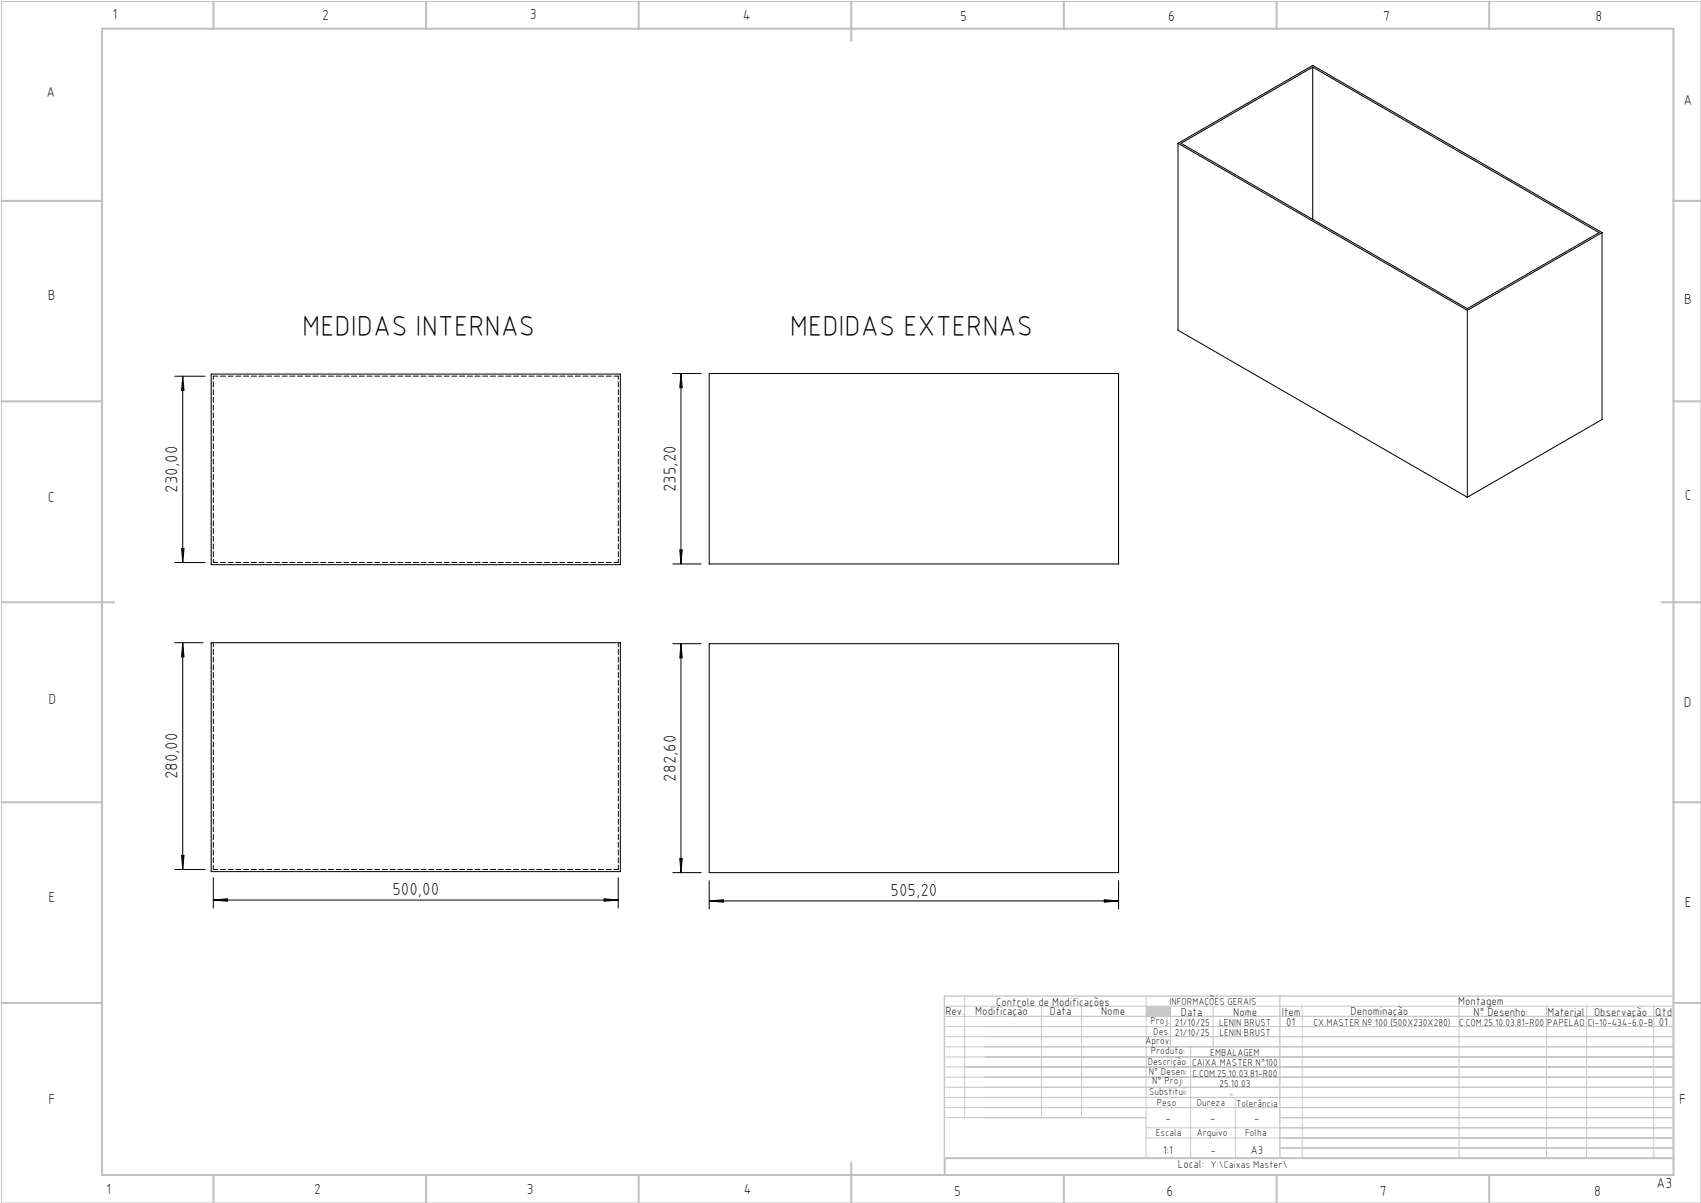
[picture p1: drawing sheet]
<svg xmlns="http://www.w3.org/2000/svg" width="420mm" height="297mm" viewBox="0 0 420 297" stroke-linecap="round" stroke-linejoin="round" font-family="sans-serif">
<path d="M.4 .4h419.6v296.6h-419.6z" fill="none" stroke="#c0c0c0" stroke-width=".25"/>
<g fill="none" stroke="#c0c0c0" stroke-width=".5">
<path d="M25.2 7.1h388v283h-388zM52.7 .4v6.7M105.2 .4v6.7M157.7 .4v6.7M210.2 .4v9.7M262.7 .4v6.7M315.2 .4v6.7M367.7 .4v6.7M.4 49.6h24.8M413.2 49.6h6.8M.4 99.1h24.8M413.2 99.1h6.8"/>
<path d="M.4 148.7h27.8M410.2 148.7h9.8M.4 198.1h24.8M413.2 198.1h6.8M.4 247.6h24.8M413.2 247.6h6.8M52.7 290.1v6.9M105.2 290.1v6.9M157.7 290.1v6.9M210.2 287.1v9.9M262.7 290.1v6.9M315.2 290.1v6.9"/>
<path d="M367.7 290.1v6.9M413.2 285.9h-179.9v4.2"/>
</g>
<g fill="none" stroke="#c3c8d2" stroke-width=".25">
<path d="M233.2 250.9h180M233.2 248.4h180M233.2 253.4h180M233.2 255.9h180M233.2 258.4h180M238.2 245.9v30M257.1 248.4v27.5M267.1 248.4v27.5M283 245.9v40M289 248.4v10M294 258.4v27.5M299.5 248.4v10"/>
<path d="M321.5 248.4v37.5M360.3 248.4v37.5M381.8 248.4v37.5M391.8 248.4v37.5M408.3 248.4v37.5M233.2 260.9h180M233.2 263.4h180M233.2 265.9h180M233.2 268.4h180M233.2 270.9h180M233.2 273.4h180M233.2 275.9h49.8"/>
<path d="M283 278.4h130.2M305 270.9v15M316 275.9h97.2M283 280.9h130.2M316 283.4h97.2"/>
</g>
<path d="M233.2 245.9h180v40h-180zM316 245.9v40" fill="none" stroke="#c3c8d2" stroke-width=".35"/>
<path d="M283 248.4h6v2.5h-6z" fill-rule="evenodd" fill="#c3c8d2"/>
<g fill="none" stroke="#000" stroke-width=".25">
<path d="M324.1 16.6v37.5M290.9 35.4v46.1l71.4 41.3M290.9 35.4l71.4 41.2M290.9 35.4l33.2-19.2 71.5 41.2M291.6 35.4l32.5-18.8 70.7 40.8-32.5 18.8zM395.6 57.4l-33.3 19.2M395.6 57.4v46.2l-33.3 19.2M362.3 76.6v46.2M43.1 92.9h7.6M45.1 92.9l.3 3.5h-.6zM45.1 92.9v46M52.1 92.4h101.1v47h-101.1z"/>
<path d="M166.1 92.2h7M168.1 92.2v47M168.1 92.2l.4 3.5h-.6zM175.1 92.2h101.1v47h-101.1zM43.1 138.9h7.6M44.8 135.4h.6l-.3 3.5zM166.1 139.2h7M167.9 135.7h.6l-.4 3.5zM43.1 158.7h7M45.1 158.7l.3 3.5h-.6zM45.1 158.7v56M52.1 158.7h101.1v56.5h-101.1z"/>
<path d="M166.1 158.9h7M168.1 158.9v56.5M168.1 158.9l.4 3.5h-.6zM175.1 158.9h101.1v56.5h-101.1zM43.1 214.7h7.6M44.8 211.2h.6l-.3 3.5zM52.7 216.7v7.5M152.6 216.7v7.5M166.1 215.4h7M167.9 211.9h.6l-.4 3.5zM175.1 217.4v7M276.2 217.4v7"/>
<path d="M52.7 222.2l3.5-.3v.6zM52.7 222.2h99.9M149.2 221.9l3.4 .3-3.4 .3zM175.1 222.4l3.5-.3v.6zM175.1 222.4h101.1M272.7 222.1l3.5 .3-3.5 .3z"/>
</g>
<g fill="#000">
<path d="M44.8 135.4h.6l-.3 3.5zM45.1 92.9l.3 3.5h-.6zM167.9 135.7h.6l-.4 3.5zM168.1 92.2l.4 3.5h-.6z"/>
<path d="M45.1 158.7l.3 3.5h-.6zM44.8 211.2h.6l-.3 3.5zM168.1 158.9l.4 3.5h-.6zM167.9 211.9h.6l-.4 3.5z"/>
<path d="M52.7 222.2l3.5-.3v.6zM149.2 221.9l3.4 .3-3.4 .3zM175.1 222.4l3.5-.3v.6zM272.7 222.1l3.5 .3-3.5 .3z"/>
</g>
<path d="M52.7 158.7v56M152.7 158.7v56" fill="none" stroke="#000" stroke-width=".25" stroke-dasharray="1.3 .6" stroke-dashoffset=".3"/>
<path d="M52.7 92.9h100M152.7 138.9h-100M52.7 214.7h100" fill="none" stroke="#000" stroke-width=".25" stroke-dasharray="1.3 .6" stroke-dashoffset=".2"/>
<path d="M152.7 92.9v46M52.7 138.9v-46" fill="none" stroke="#000" stroke-width=".25" stroke-dasharray="1.3 .6" stroke-dashoffset=".5"/>
<g font-size="7.1">
<text x="74.6" y="82.9">MEDIDAS INTERNAS</text>
<text x="195" y="82.9">MEDIDAS EXTERNAS</text>
</g>
<g font-size="4.3">
<text x="43.9" y="121.6" transform="rotate(-90 43.9 121.6)">230,00</text>
<text x="166.9" y="121.5" transform="rotate(-90 166.9 121.5)">235,20</text>
<text x="43.9" y="192.4" transform="rotate(-90 43.9 192.4)">280,00</text>
<text x="166.9" y="192.9" transform="rotate(-90 166.9 192.9)">282,60</text>
<text x="96.9" y="220.9">500,00</text>
<text x="219.9" y="221.1">505,20</text>
</g>
<g font-size="3.6">
<text x="27.8" y="4.8">1</text>
<text x="79.5" y="4.9">2</text>
<text x="130.8" y="4.8">3</text>
<text x="183.4" y="4.9">4</text>
<text x="237.1" y="5.1">5</text>
<text x="288.4" y="5.2">6</text>
<text x="341.5" y="5.1">7</text>
<text x="394" y="5.2">8</text>
<text x="11.5" y="24">A</text>
<text x="415.7" y="25.8">A</text>
<text x="11.8" y="74.1">B</text>
<text x="415.8" y="75.1">B</text>
<text x="11.8" y="124">C</text>
<text x="416" y="123.5">C</text>
<text x="12" y="173.7">D</text>
<text x="415.8" y="174.7">D</text>
<text x="12" y="222.6">E</text>
<text x="416" y="223.9">E</text>
<text x="12" y="272.6">F</text>
<text x="414.6" y="272.6">F</text>
<text x="409" y="293.3">A3</text>
<text x="26.2" y="294.8">1</text>
<text x="77.6" y="294.8">2</text>
<text x="130.1" y="294.8">3</text>
<text x="183.7" y="294.7">4</text>
<text x="235.6" y="295.2">5</text>
<text x="288" y="295.2">6</text>
<text x="340.7" y="295.2">7</text>
<text x="393.6" y="295.2">8</text>
</g>
<g font-size="2.9">
<text x="240.8" y="250.6">Modificação</text>
<text x="259.2" y="250.6">Data</text>
<text x="271.9" y="250.6">Nome</text>
<text x="290.9" y="288.4">Local:</text>
</g>
<g font-size="2.8">
<text x="233.4" y="250.6">Rev.</text>
<text x="246" y="248.4">Controle de Modificações</text>
<text x="291.6" y="250.8">Data</text>
<text x="304.5" y="250.8">Nome</text>
<text x="316.5" y="250.9">Item</text>
<text x="333.5" y="250.5">Denominação</text>
<text x="360.1" y="248.2">Montagem</text>
<text x="363.9" y="250.8">N° Desenho:</text>
<text x="382.1" y="250.8">Material</text>
<text x="393.6" y="250.8">Observação</text>
<text x="408.7" y="250.9">Qtd</text>
<text x="317.6" y="253.3">01</text>
<text x="409.6" y="253.3">01</text>
<text x="287.7" y="276.9">-</text>
<text x="298.8" y="276.9">-</text>
<text x="309.7" y="276.9">-</text>
<text x="287.2" y="284.8">1:1</text>
<text x="298.9" y="284.8">-</text>
<text x="308.8" y="284.8">A3</text>
</g>
<g font-size="2.5">
<text x="288.7" y="248.2">INFORMAÇÕES GERAIS</text>
<text x="282.8" y="257.8">Aprov.</text>
<text x="284.1" y="252.9">Proj.</text>
<text x="284.8" y="255.4">Des.</text>
<text x="290.1" y="255.8">21/10/25</text>
<text x="290.1" y="253.3">21/10/25</text>
<text x="301" y="253.3">LENIN BRUST</text>
<text x="301.1" y="255.8">LENIN BRUST</text>
<text x="324.3" y="253.3">CX.MASTER Nº 100 (500X230X280)</text>
<text x="360.3" y="253.3">C.COM.25.10.03.81-R00</text>
<text x="382" y="253.3">PAPELÃO</text>
<text x="392" y="253.3">CI-10-434-6.0-B</text>
<text x="283.4" y="262.9">Descrição:</text>
<text x="284.2" y="260.3">Produto:</text>
<text x="294.3" y="263.3">CAIXA MASTER N°100</text>
<text x="298.8" y="260.7">EMBALAGEM</text>
<text x="283.7" y="265.4">N° Desen:</text>
<text x="284.5" y="267.7">N° Proj:</text>
<text x="294.4" y="265.9">C.COM.25.10.03.81-R00</text>
<text x="301.1" y="268.3">25.10.03</text>
<text x="283.7" y="270.4">Substitui:</text>
<text x="285.6" y="273">Peso</text>
<text x="295.5" y="273">Dureza</text>
<text x="305.2" y="273.3">Tolerância</text>
<text x="285.4" y="280.4">Escala</text>
<text x="295.5" y="280.4">Arquivo</text>
<text x="307.5" y="280.4">Folha</text>
<text x="298.9" y="288.4">Y:\Caixas Master\</text>
</g>
<text font-size="2.1" x="303.5" y="270.9">-</text>
</svg>
